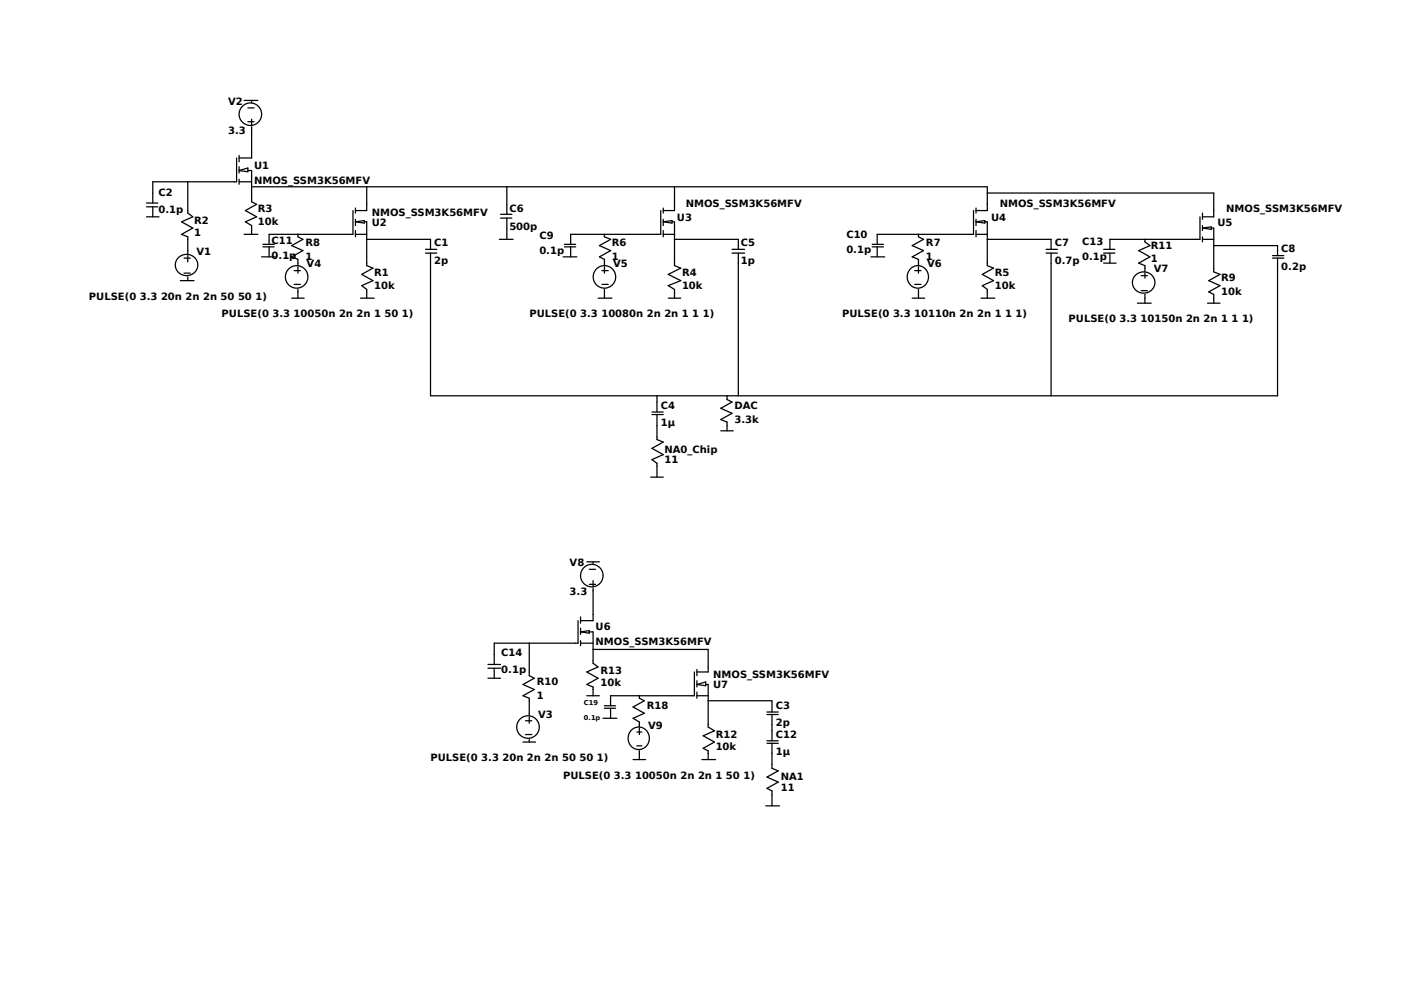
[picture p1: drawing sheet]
<svg xmlns="http://www.w3.org/2000/svg" width="297mm" height="210mm" viewBox="0 0 297 210" stroke-linecap="round" stroke-linejoin="round" font-family="sans-serif">
<g fill="none" stroke="#000" stroke-width=".26">
<path d="M39.7 38.4v6.7l1.1 .8-2.4 1 2.4 1.3-2.4 1.4 1.3 .5v3.7M50 33.4v5h-17.7v4.5M50.6 38.4h2.6M50.6 36.1l1.8-.6v.8zM50.6 32.9v1.3M50.6 35.3v1.3M50.6 37.9v1.1M51.6 21.2h2.9M52.4 36.1h.8v6.6l1.1 .5-2.4 1.3 2.4 1.4-2.4 1 1.3 .8v1.9M52.4 25.7h1.4M52.4 22.8h1.4M53.2 21.2v.6"/>
<path d="M53.2 25.2v1.3M53.2 26.8v6.6h-2.6M53.2 39.5h155.6v5h-2.3M77.6 39.5v5h-2.4M107.2 39.5v5.8M142.7 39.5v5h-2.4M31 42.9h2.4M31 43.7h2.4M31 45.9h2.6M32.3 43.7v2.2M37.6 54.6a2.3 2.3 0 0 1 3.8 .1 2.3 2.3 0 0 1-1.4 3.5 2.28 2.28 0 0 1-2.5-.9 2.28 2.28 0 0 1 .1-2.7zM38.1 59.4h3"/>
<path d="M38.9 54.6h1.4M38.9 57.8h1.4M39.7 54.1v1.3M39.7 58.6v.8M51.6 49.6h2.9M55.3 54.3h3M55.6 51.7h2.4M55.6 52.2h2.4M56.9 52.2v2.1M62.2 57.2h1.3M63 49.6v.5l1.1 .5-2.4 1.3 2.4 1.1-2.4 1.3 1.3 .6v1.3M63 56.4v1.4"/>
<path d="M74.7 44.5v5.1h-17.8v2.1M75.2 49.6h2.4M75.2 46.9l1.8-.3v.6zM75.2 44v1.1M75.2 46.4v1.3M75.2 48.8v1.3M77 46.9h.6v9.3l1.3 .5-2.4 1.3 2.4 1.4-2.4 1 1.1 .8v1.9M77.6 50.6h13.5v2.1M90 52.7h2.4M90 53.5h2.4M91.1 53.5v30.2h179.2v-29.1M105.6 50.6h2.9"/>
<path d="M105.9 45.3h2.4M105.9 46.1h2.4M107.2 46.1v4.5M119.1 54.3h2.9M119.4 51.7h2.4M119.4 52.2h2.4M120.7 52.2v2.1M127.3 57.2h1.4M127.9 49.6v.5l1.3 .5-2.4 1.3 2.4 1.1-2.4 1.3 1.1 .6v1.3M127.9 56.4v1.4M139.8 44.5v5.1h-19.1v2.1M140.3 49.6h2.4"/>
<path d="M140.3 46.9l1.9-.3v.6zM140.3 44v1.1M140.3 46.4v1.3M140.3 48.8v1.3M142.2 46.9h.5v9.3l1.3 .5-2.6 1.3 2.6 1.4-2.6 1 1.3 .8v1.9M142.7 50.6h13.5v2.1M154.9 52.7h2.6M154.9 53.5h2.6M156.2 53.5v30.2M184.2 54.3h2.9M184.5 51.7h2.4M184.5 52.2h2.4"/>
<path d="M185.6 52.2v2.1M192.8 56.7a2.3 2.3 0 0 1 3 .3 2.3 2.3 0 0 1 0 3.1 2.3 2.3 0 0 1-3 .3 2.47 2.47 0 0 1 0-3.7zM193.5 57.2h1.3M194.3 49.6v.5l1.1 .5-2.4 1.3 2.4 1.1-2.4 1.3 1.3 .6v1.3M194.3 56.4v1.4M205.9 44.5v5.1h-20.3v2.1M206.5 49.6h2.3M206.5 46.9l1.8-.3v.6zM206.5 44v1.1M206.5 46.4v1.3M206.5 48.8v1.3M208.3 46.9h.5v9.3l1.4 .5-2.4 1.3 2.4 1.4-2.4 1 1 .8v1.9"/>
<path d="M208.8 50.6h13.5v2.1M208.8 40.8h48v5.1h-2.4M221.3 52.7h2.4M221.3 53.5h2.4M222.3 53.5v30.2M233.5 52.7h2.3M233.5 53.5h2.3M233.5 55.6h2.6M234.8 53.5v2.1M240.1 58.3a2.3 2.3 0 0 1 3.7 .1 2.3 2.3 0 0 1-1.3 3.5 2.28 2.28 0 0 1-2.5-.9 2.28 2.28 0 0 1 .1-2.7zM241.4 58.3h1.3M242.2 50.6v.5l1.1 .8-2.4 1.1 2.4 1.3-2.4 1.3 1.3 .6v1.3"/>
<path d="M242.2 57.8v1M253.8 45.9v4.7h-19v2.1M254.4 50.6h2.4M254.4 48.2l1.8-.2v.5zM254.4 45.1v1.3M254.4 47.7v1.1M254.4 50.1v1M256.2 48.2h.6v9.3l1.3 .5-2.4 1.4 2.4 1-2.4 1.3 1.1 .6v1.8M256.8 51.9h13.5v2.2M269.2 54.6h2.4M269.2 54.1h2.4M61.7 63.1h2.6"/>
<path d="M62.2 60.1h1.3M63 61.2v1.9M76.3 63.1h2.9M126.5 63.1h2.9M127.3 60.1h1.4M127.9 61.2v1.9M141.4 63.1h2.6M193 63.1h2.6M193.5 60.1h1.3M194.3 61.2v1.9M207.5 63.1h2.9M240.6 64.1h2.9"/>
<path d="M241.4 61.5h1.3M242.2 62.3v1.8M255.4 64.1h2.7M137.9 87.1h2.4M137.9 87.7h2.4M139 83.7v3.4M139 87.7v5.3l1.3 .5-2.4 1.3 2.4 1.3-2.4 1.1 1.1 .8v2.9M152.5 91.1h2.6M153.8 83.7v.8l1.1 .5-2.4 1.3 2.4 1.1-2.4 1.3 1.3 .6v1.8M124.1 118.8h2.7M125.5 118.8v.5M137.7 100.9h2.6"/>
<path d="M112 136v6.9l1 .5-2.4 1.4 2.4 1-2.4 1.3 1.4 .6v3.7M122.3 131.3v4.7h-17.8v4.5M122.8 136h2.7M122.8 133.6l1.9-.2v.5zM122.8 130.5v1.3M122.8 132.8v1.4M122.8 135.5v1M124.7 133.6h.8v6.7l1 .7-2.4 1.1 2.4 1.3-2.4 1.4 1.4 .5v1.8M124.7 123.6h1.3M124.7 120.4h1.3M125.5 122.8v1.3M125.5 124.4v6.9h-2.7"/>
<path d="M125.5 137.3h24.3v4.8h-2.4M103.2 140.5h2.7M103.2 141.3h2.7M103.2 143.4h2.7M104.5 141.3v2.1M110.6 156.9h2.7M111.2 152.4h1.3M111.2 155.3h1.3M112 151.6v1.4M112 156.4v.5M124.1 147.1h2.7M127.6 151.9h2.9"/>
<path d="M127.8 149.3h2.4M127.8 149.8h2.4M129.2 149.8v2.1M133.7 154.3a2.3 2.3 0 0 1 3.1 .3 2.3 2.3 0 0 1 0 3.1 2.3 2.3 0 0 1-3.1 .3 2.47 2.47 0 0 1 0-3.7zM134.7 154.8h1.1M134.7 157.7h1.1M135.2 147.1v.6l1.1 .5-2.4 1.3 2.4 1.3-2.4 1.1 1.3 .8v1.1M135.2 154v1.3M135.2 158.8v1.8M146.9 142.1v5h-17.7v2.2M147.4 147.1h2.4M147.4 144.8l1.9-.6v.8z"/>
<path d="M147.4 141.6v1.3M147.4 144v1.3M147.4 146.3v1.4M149.3 144.8h.5v9l1.3 .7-2.4 1.1 2.4 1.3-2.4 1.4 1.1 .5v1.8M149.8 148.2h13.5v2.4M162.2 150.6h2.4M162.2 151.1h2.4M162.2 156.7h2.4M162.2 157.2h2.4M163.3 151.1v5.6M163.3 157.2v5.3l1.3 .5-2.4 1.3 2.4 1.1-2.4 1.3 1.1 .6v3.1M133.9 160.6h2.7"/>
<path d="M148.5 160.6h2.9M162 170.4h2.9"/>
<circle cx="53" cy="24.2" r="2.38"/>
<circle cx="62.8" cy="58.6" r="2.38"/>
<circle cx="127.9" cy="58.6" r="2.38"/>
<circle cx="125.2" cy="121.7" r="2.38"/>
<circle cx="111.7" cy="153.8" r="2.38"/>
</g>
<g font-size="2.1">
<text x="48.3" y="22.1">V2</text>
<text x="48.3" y="28.2">3.3</text>
<text x="53.8" y="35.6">U1</text>
<text x="33.5" y="41.4">C2</text>
<text x="53.8" y="38.8">NMOS_SSM3K56MFV</text>
<text x="33.5" y="45.1">0.1p</text>
<text x="41" y="47.3">R2</text>
<text x="54.5" y="44.9">R3</text>
<text x="54.5" y="47.6">10k</text>
<text x="78.6" y="47.8">U2</text>
<text x="78.6" y="45.7">NMOS_SSM3K56MFV</text>
<text x="107.7" y="44.9">C6</text>
<text x="143.2" y="46.8">U3</text>
<text x="145.1" y="43.8">NMOS_SSM3K56MFV</text>
<text x="209.6" y="46.8">U4</text>
<text x="211.5" y="43.8">NMOS_SSM3K56MFV</text>
<text x="257.5" y="47.8">U5</text>
<text x="259.4" y="44.9">NMOS_SSM3K56MFV</text>
<text x="41" y="49.9">1</text>
<text x="41.6" y="53.9">V1</text>
<text x="57.5" y="51.5">C11</text>
<text x="64.6" y="52.1">R8</text>
<text x="91.9" y="52.1">C1</text>
<text x="107.7" y="48.6">500p</text>
<text x="114.1" y="50.5">C9</text>
<text x="114.1" y="53.7">0.1p</text>
<text x="129.4" y="52.1">R6</text>
<text x="156.7" y="52.1">C5</text>
<text x="179" y="50.4">C10</text>
<text x="179" y="53.6">0.1p</text>
<text x="195.9" y="52.1">R7</text>
<text x="223.1" y="52.1">C7</text>
<text x="228.9" y="51.8">C13</text>
<text x="243.5" y="52.6">R11</text>
<text x="271" y="53.4">C8</text>
<text x="57.5" y="54.7">0.1p</text>
<text x="64.6" y="55">1</text>
<text x="64.9" y="56.6">V4</text>
<text x="79.2" y="58.4">R1</text>
<text x="91.9" y="55.8">2p</text>
<text x="129.4" y="55">1</text>
<text x="129.7" y="56.6">V5</text>
<text x="144.3" y="58.4">R4</text>
<text x="156.7" y="55.8">1p</text>
<text x="195.9" y="55">1</text>
<text x="196.1" y="56.6">V6</text>
<text x="210.4" y="58.4">R5</text>
<text x="223.1" y="55.8">0.7p</text>
<text x="228.9" y="55">0.1p</text>
<text x="243.5" y="55.5">1</text>
<text x="244" y="57.6">V7</text>
<text x="258.3" y="59.5">R9</text>
<text x="271" y="57.1">0.2p</text>
<text x="18.8" y="63.4">PULSE(0 3.3 20n 2n 2n 50 50 1)</text>
<text x="79.2" y="61.1">10k</text>
<text x="144.3" y="61.1">10k</text>
<text x="210.4" y="61.1">10k</text>
<text x="258.3" y="62.4">10k</text>
<text x="46.9" y="67.1">PULSE(0 3.3 10050n 2n 2n 1 50 1)</text>
<text x="112" y="67.1">PULSE(0 3.3 10080n 2n 2n 1 1 1)</text>
<text x="178.1" y="67.1">PULSE(0 3.3 10110n 2n 2n 1 1 1)</text>
<text x="226.1" y="68.2">PULSE(0 3.3 10150n 2n 2n 1 1 1)</text>
<text x="139.8" y="86.5">C4</text>
<text x="155.4" y="86.5">DAC</text>
<text x="155.4" y="89.4">3.3k</text>
<text x="139.8" y="90.2">1µ</text>
<text x="140.6" y="95.7">NA0_Chip</text>
<text x="140.6" y="97.8">11</text>
<text x="120.5" y="119.7">V8</text>
<text x="120.5" y="125.8">3.3</text>
<text x="126" y="133.2">U6</text>
<text x="126" y="136.4">NMOS_SSM3K56MFV</text>
<text x="106" y="138.7">C14</text>
<text x="106" y="142.4">0.1p</text>
<text x="127" y="142.5">R13</text>
<text x="150.9" y="143.3">NMOS_SSM3K56MFV</text>
<text x="113.5" y="144.9">R10</text>
<text x="113.5" y="147.8">1</text>
<text x="127" y="145.1">10k</text>
<text x="136.8" y="149.9">R18</text>
<text x="150.9" y="145.4">U7</text>
<text x="164.1" y="149.9">C3</text>
<text x="113.8" y="151.7">V3</text>
<text x="137.1" y="154.1">V9</text>
<text x="151.4" y="156">R12</text>
<text x="164.1" y="153.6">2p</text>
<text x="164.1" y="156">C12</text>
<text x="91" y="161">PULSE(0 3.3 20n 2n 2n 50 50 1)</text>
<text x="151.4" y="158.6">10k</text>
<text x="164.1" y="159.7">1µ</text>
<text x="119.1" y="164.7">PULSE(0 3.3 10050n 2n 2n 1 50 1)</text>
<text x="165.2" y="165">NA1</text>
<text x="165.2" y="167.4">11</text>
</g>
<g font-size="1.4">
<text x="123.5" y="149">C19</text>
<text x="123.5" y="152.4">0.1p</text>
</g>
</svg>
